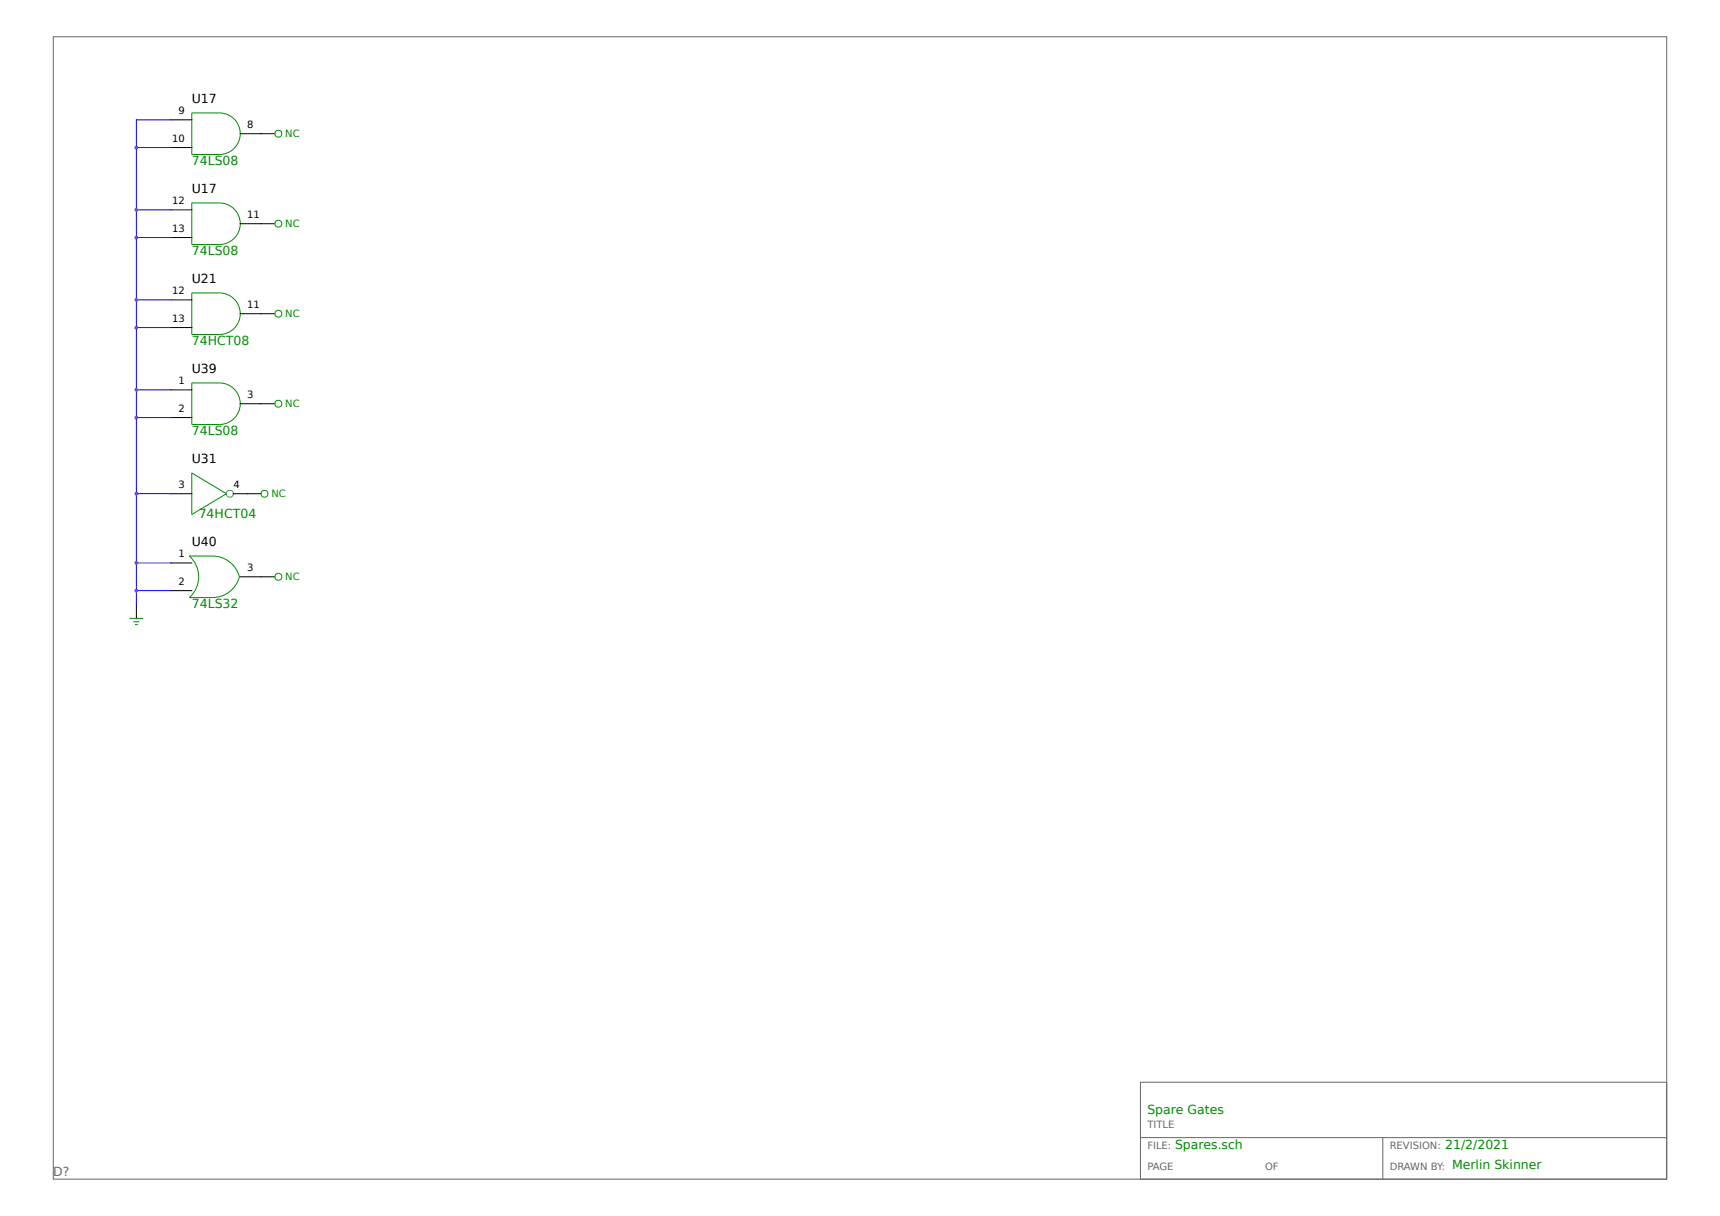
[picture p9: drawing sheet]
<svg xmlns="http://www.w3.org/2000/svg" width="297mm" height="210mm" viewBox="0 0 297 210" stroke-linecap="round" stroke-linejoin="round" font-family="sans-serif">
<path d="M9.2 6.3h278.6v197.3h-278.6zM196.9 186.9h90.9v16.7h-90.9zM196.9 196.5h90.9M238.8 196.5v7.1" fill="none" stroke="#666" stroke-width=".17"/>
<g fill="none" stroke="#000" stroke-width=".17">
<path d="M29.5 20.7h3.6M29.5 25.5h3.6M29.5 36.2h3.6M41.5 23.1h6M41.5 38.6h6M29.5 41h3.6M29.5 51.8h3.6M29.5 56.6h3.6M41.5 54.2h6M29.5 67.3h3.6M29.5 72.1h3.6M41.5 69.7h6"/>
<path d="M29.5 85.3h3.6M29.5 97.2h3.6M40.3 85.3h4.8M41.5 99.6h6M23.6 104.4v2.4M29.5 102h3.6"/>
</g>
<g fill="none" stroke="#008b00" stroke-width=".17">
<path d="M33.1 19.5h4.8a3.6 3.6 0 0 1 3.6 3.6 3.6 3.6 0 0 1-3.6 3.6h-4.8zM33.1 35h4.8a3.6 3.6 0 0 1 3.6 3.6 3.6 3.6 0 0 1-3.6 3.6h-4.8zM33.1 50.6h4.8a3.6 3.6 0 0 1 3.6 3.6 3.6 3.6 0 0 1-3.6 3.6h-4.8zM33.1 66.1h4.8a3.6 3.6 0 0 1 3.6 3.6 3.6 3.6 0 0 1-3.6 3.6h-4.8zM32.6 96h4.1a4.8 4.8 0 0 1 4.6 3.7M32.7 96a4.8 4.8 0 0 1 0 7.2M33.1 81.7l6 3.6-6 3.6zM41.3 99.6a4.8 4.8 0 0 1-4.6 3.6h-4.1M22.4 106.8h2.3M23 107.4h1.1M23.3 107.9h.5"/>
<circle cx="48.1" cy="23.1" r=".6"/>
<circle cx="48.1" cy="38.6" r=".6"/>
<circle cx="48.1" cy="54.2" r=".6"/>
<circle cx="48.1" cy="69.7" r=".6"/>
<circle cx="45.7" cy="85.3" r=".6"/>
<circle cx="48.1" cy="99.6" r=".6"/>
</g>
<path d="M23.6 25.5h5.9M23.6 36.2h5.9M29.5 20.7h-5.9v83.7M23.6 41h5.9M23.6 51.8h5.9M23.6 56.6h5.9M23.6 67.3h5.9M23.6 72.1h5.9M23.6 85.3h5.9M23.6 97.2h5.9M23.6 102h5.9" fill="none" stroke="#00f" stroke-width=".17"/>
<circle cx="39.7" cy="85.3" r=".6" fill="none" stroke="#008b8b" stroke-width=".17"/>
<g fill="#a020f0">
<path d="M23.3 25.3h.5v.2v.2h-.5v-.2z"/>
<path d="M23.3 36h.5v.2v.3h-.5v-.3z"/>
<path d="M23.3 40.8h.5v.2v.2h-.5v-.2z"/>
<path d="M23.3 51.6h.5v.2v.2h-.5v-.2z"/>
<path d="M23.3 56.3h.5v.3v.2h-.5v-.2z"/>
<path d="M23.3 67.1h.5v.2v.3h-.5v-.3z"/>
<path d="M23.3 71.9h.5v.2v.2h-.5v-.2z"/>
<path d="M23.3 85h.5v.3v.2h-.5v-.2z"/>
<path d="M23.3 97h.5v.2v.2h-.5v-.2z"/>
<path d="M23.3 101.8h.5v.2v.2h-.5v-.2z"/>
</g>
<g font-size="2.2">
<text x="33.1" y="17.8">U17</text>
<text x="33.1" y="33.3">U17</text>
<text x="33.1" y="48.9">U21</text>
<text x="33.1" y="64.4">U39</text>
<text x="33.1" y="80">U31</text>
<text x="33.1" y="94.3">U40</text>
</g>
<g font-size="2.2" fill="#008b00">
<text x="33.1" y="28.6">74LS08</text>
<text x="33.1" y="44.1">74LS08</text>
<text x="33.1" y="59.6">74HCT08</text>
<text x="33.1" y="75.2">74LS08</text>
<text x="34.3" y="89.5">74HCT04</text>
<text x="33.1" y="105.1">74LS32</text>
<text x="198.1" y="192.4">Spare Gates</text>
<text x="202.9" y="198.3">Spares.sch</text>
<text x="249.5" y="198.3">21/2/2021</text>
<text x="250.7" y="201.9">Merlin Skinner</text>
</g>
<text font-size="2.2" fill="#666" x="9.2" y="203.1">D?</text>
<g font-size="1.7">
<text x="30.8" y="19.7">9</text>
<text x="42.7" y="22.1">8</text>
<text x="29.7" y="24.5">10</text>
<text x="29.7" y="35.2">12</text>
<text x="29.7" y="40">13</text>
<text x="42.7" y="37.6">11</text>
<text x="29.7" y="50.8">12</text>
<text x="42.7" y="53.2">11</text>
<text x="29.7" y="55.6">13</text>
<text x="30.8" y="66.3">1</text>
<text x="30.8" y="71.1">2</text>
<text x="42.7" y="68.7">3</text>
<text x="30.8" y="84.3">3</text>
<text x="40.3" y="84.3">4</text>
<text x="30.8" y="96.2">1</text>
<text x="30.8" y="101">2</text>
<text x="42.7" y="98.6">3</text>
</g>
<g font-size="1.7" fill="#008b00">
<text x="49.3" y="23.7">NC</text>
<text x="49.3" y="39.2">NC</text>
<text x="49.3" y="54.8">NC</text>
<text x="49.3" y="70.3">NC</text>
<text x="46.9" y="85.9">NC</text>
<text x="49.3" y="100.2">NC</text>
</g>
<g font-size="1.7" fill="#666">
<text x="198.1" y="194.9">TITLE</text>
<text x="198.1" y="198.4">FILE:</text>
<text x="198.1" y="202">PAGE</text>
<text x="218.4" y="202">OF</text>
<text x="240" y="198.4">REVISION:</text>
<text x="240" y="202">DRAWN BY:</text>
</g>
</svg>
